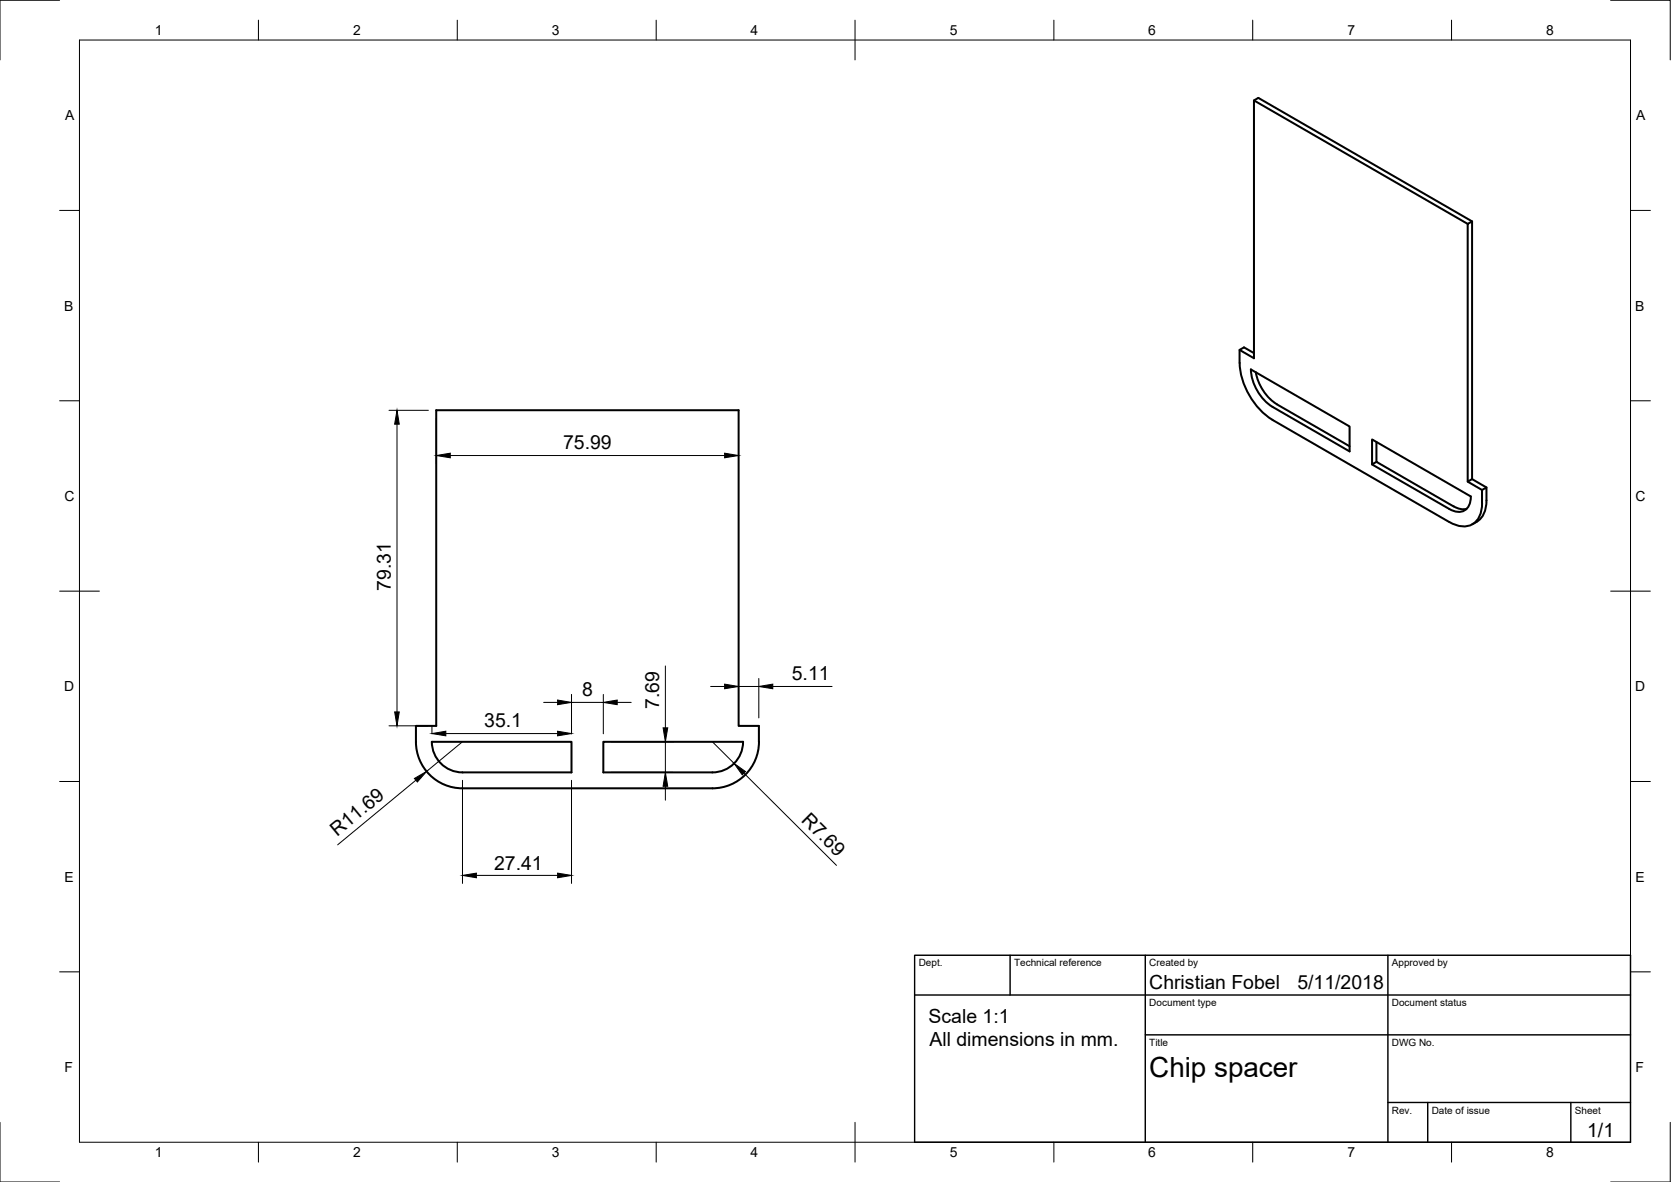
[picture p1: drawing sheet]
<svg xmlns="http://www.w3.org/2000/svg" width="420mm" height="297mm" viewBox="0 0 420 297" stroke-linecap="round" stroke-linejoin="round" font-family="sans-serif">
<!-- layer: Visible -->
<g fill="none" stroke="#000" stroke-width=".51">
<path d="M315.3 25.2l1.1-.6 53.7 31v64.8l3.7 2.1M369 56.3l-53.7-31.1v64.8l-3.6-2.1M370.1 55.6l-1.1 .7v64.7l1.1-.6M311.7 91.2a18.3 18.3 0 0 0 8.3 14.3l44.4 25.7a5.6 5.6 0 0 0 6.5 0 6.2 6.2 0 0 0 1.8-4.8l-.1-3.3 1.2-.6v3.3M314.5 92.8l24.8 14.4v6.2l-19.3-11.2M314.5 92.8a12 12 0 0 0 5.5 9.4M315.3 88.7l-2.5-1.4-1.1 .6v3.3M315.7 93.5a12.2 12.2 0 0 0 5.4 8.1M321.1 101.6l18.2 10.5M346.1 116.1l-1.1 .6v-6.3l24.8 14.4a3.3 3.3 0 0 1-2.9 3.8l-1.6-.3-.9-.4-19.4-11.2M346.1 111.1v5l19.4 11.2M365.5 127.2l1.7 .7h1.5"/>
<path d="M369 121l3.6 2.1M371.3 131.1l-1.1 .6M373.8 125.7a5.8 5.8 0 0 1-2.5 5.4M104.6 186.4a11.7 11.7 0 0 0 11.7 11.7h62.8a11.7 11.7 0 0 0 11.7-11.7M104.6 186.4v-4h5.1v-79.3h76v79.3h5.1v4M108.6 186.4a7.7 7.7 0 0 0 7.7 7.7h27.4v-7.7h-35.1M186.8 186.4a7.7 7.7 0 0 1-7.7 7.7h-27.4v-7.7h35.1"/>
</g>
<!-- layer: Border -->
<g fill="none" stroke="#000" stroke-width=".25">
<path d="M15 .1h-15v15M20 10.1h390v276.9h-390zM65 5.1v5M115 5.1v5M165 5.1v5M215 5.1v10M265 5.1v5M315 5.1v5M365 5.1v5M405 .1h15v15M15 52.9h5M410 52.9h5"/>
<path d="M15 100.7h5M410 100.7h5M15 148.6h10M405 148.6h10M15 196.4h5M410 196.4h5M15 244.2h5M410 244.2h5M0 282.1v14.9h15M65 287v5M115 287v5M165 287v5"/>
<path d="M215 282.1v9.9M265 287v5M315 287v5M365 287v5M420 282.1v14.9h-15"/>
</g>
<!-- layer: TitleBlock -->
<path d="M230 240.1h180v46.9h-180zM230 250h180M254 240.1v9.9M288 240.1v46.9M349 240.1v46.9M288 260.1h122M349 277.1h61M359 277.1v9.9M395 277.1v9.9" fill="none" stroke="#000" stroke-width=".36"/>
<!-- layer: Dimensions -->
<g fill="none" stroke="#000" stroke-width=".25">
<path d="M97.8 103.1h9.9M99.8 106.6v72.3M109.7 105.1v11.4M113.2 114.5h69M185.7 105.1v11.4M136.7 176.5h3.5M143.7 174.5v9.9M143.7 176.5h8M151.7 174.5v9.9M155.2 176.5h3.5M167.3 167.4v15.5M178.7 172.5h3.5"/>
<path d="M185.7 170.5v9.9M185.7 172.5h5.1M190.8 170.5v9.9M194.3 172.5h14.9M97.8 182.4h9.9M104.6 196.1l-19.7 16.2M108.6 182.3v2.1M112.1 184.3h28.1M116.3 186.4l-9 7.5M116.3 196.1v25.9M143.7 196.1v25.9M153.7 194.1h15.6"/>
<path d="M153.7 186.4h15.6M167.3 186.4v7.7M167.3 197.6v3.5M179.1 186.4l5.5 5.4M187 194.3l23.3 23.2M119.8 220h20.4"/>
</g>
<g fill="#000" stroke="#000" stroke-width=".25">
<path d="M99.8 103.1l.6 3.5h-1.2zM109.7 114.5l3.5-.6v1.1zM182.2 113.9l3.5 .6-3.5 .5zM99.2 178.9h1.2l-.6 3.5zM140.2 175.9l3.5 .6-3.5 .6zM151.7 176.5l3.5-.6v1.2zM182.2 171.9l3.5 .6-3.5 .6zM190.8 172.5l3.5-.6v1.2zM104.2 195.6l3.1-1.7-2.4 2.6zM108.6 184.3l3.5-.5v1.1zM140.2 183.8l3.5 .5-3.5 .6zM167.3 194.1l.6 3.5h-1.2z"/>
<path d="M166.7 182.9h1.2l-.6 3.5zM184.6 191.8l2.9 2.1-.9 .8zM116.3 220l3.5-.6v1.2zM140.2 219.4l3.5 .6-3.5 .6z"/>
</g>
<text font-size="7" x="289" y="270.6">Chip spacer</text>
<g font-size="4.9">
<text x="141.6" y="112.9">75.99</text>
<text x="98.3" y="148.5" transform="rotate(-90 98.3 148.5)">79.31</text>
<text x="199.1" y="170.9">5.11</text>
<text x="146.3" y="174.9">8</text>
<text x="165.8" y="178.1" transform="rotate(-90 165.8 178.1)">7.69</text>
<text x="121.8" y="182.8">35.1</text>
<text x="201.3" y="206.3" transform="rotate(45 201.3 206.3)">R7.69</text>
<text x="84.8" y="210.4" transform="rotate(-40 84.8 210.4)">R11.69</text>
<text x="124.2" y="218.5">27.41</text>
<text x="289" y="248.5">Christian Fobel</text>
<text x="326.2" y="248.5">5/11/2018</text>
<text x="233.5" y="257.1">Scale 1:1</text>
<text x="233.7" y="262.9">All dimensions in mm.</text>
<text x="399.1" y="285.7">1/1</text>
</g>
<g font-size="3.5">
<text x="39" y="8.8">1</text>
<text x="88.8" y="8.8">2</text>
<text x="138.8" y="8.8">3</text>
<text x="188.7" y="8.8">4</text>
<text x="238.8" y="8.8">5</text>
<text x="288.7" y="8.8">6</text>
<text x="338.8" y="8.8">7</text>
<text x="388.8" y="8.8">8</text>
<text x="16.4" y="30.2">A</text>
<text x="411.4" y="30.2">A</text>
<text x="16.2" y="78">B</text>
<text x="411.2" y="78">B</text>
<text x="16.2" y="125.9">C</text>
<text x="411.2" y="125.9">C</text>
<text x="16.2" y="173.7">D</text>
<text x="411.2" y="173.7">D</text>
<text x="16.2" y="221.6">E</text>
<text x="411.2" y="221.6">E</text>
<text x="16.2" y="269.4">F</text>
<text x="411.2" y="269.4">F</text>
<text x="39" y="290.8">1</text>
<text x="88.8" y="290.8">2</text>
<text x="138.8" y="290.8">3</text>
<text x="188.7" y="290.8">4</text>
<text x="238.8" y="290.8">5</text>
<text x="288.7" y="290.8">6</text>
<text x="338.8" y="290.8">7</text>
<text x="388.8" y="290.8">8</text>
</g>
<g font-size="2.5">
<text x="231" y="242.9">Dept.</text>
<text x="255" y="242.9">Technical reference</text>
<text x="289" y="242.9">Created by</text>
<text x="350" y="242.9">Approved by</text>
<text x="289" y="252.8">Document type</text>
<text x="350" y="252.8">Document status</text>
<text x="289" y="262.9">Title</text>
<text x="350" y="262.9">DWG No.</text>
<text x="350" y="279.9">Rev.</text>
<text x="360" y="279.9">Date of issue</text>
<text x="396" y="279.9">Sheet</text>
</g>
</svg>
